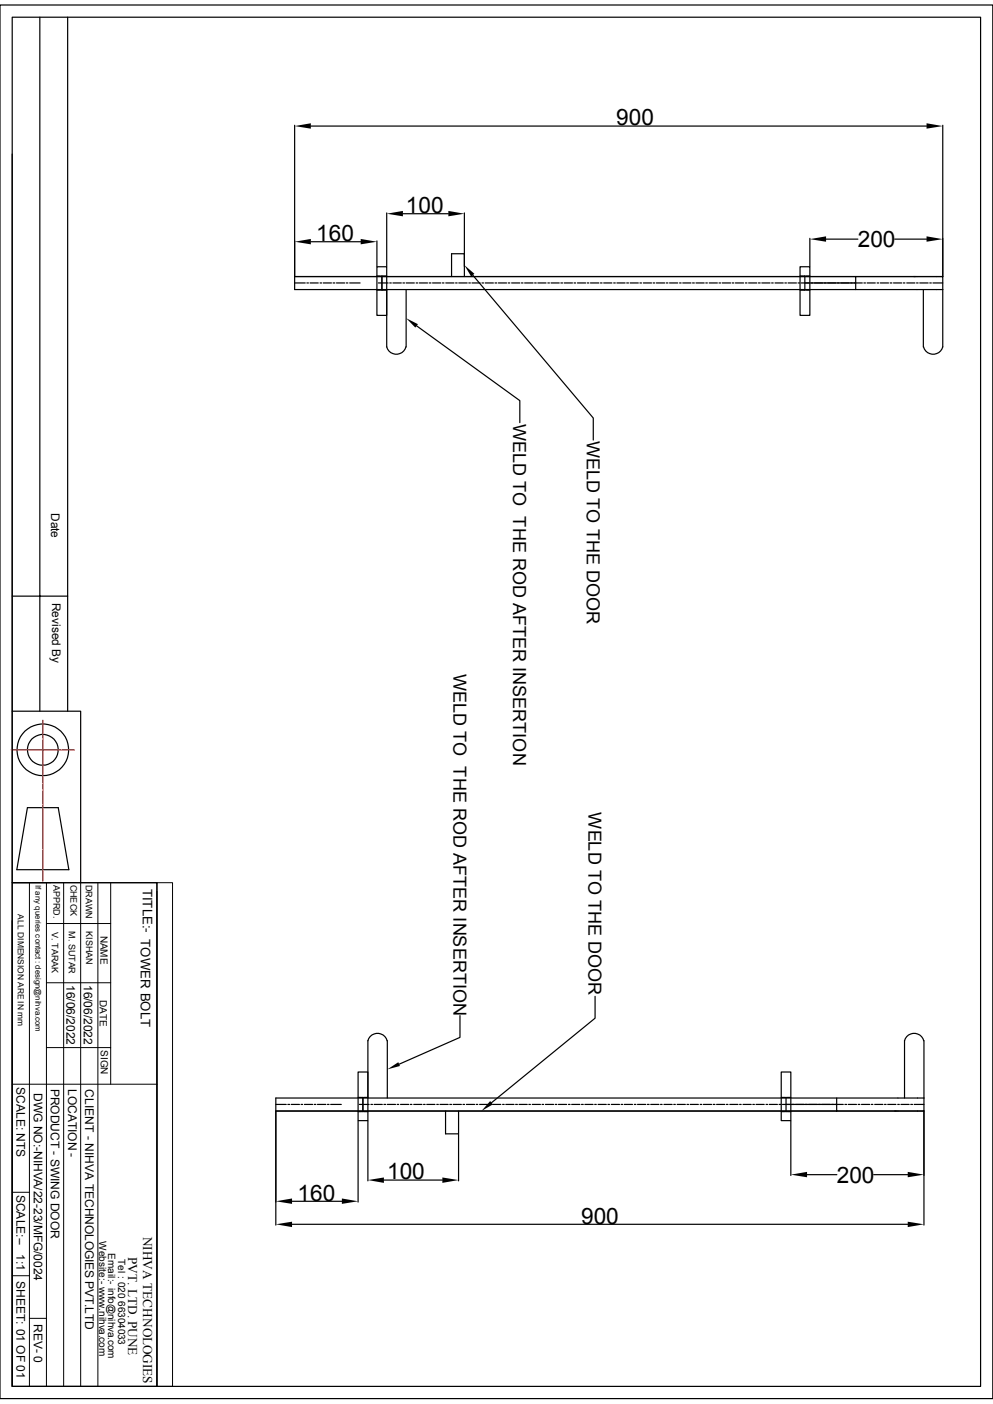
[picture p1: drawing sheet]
<svg xmlns="http://www.w3.org/2000/svg" width="210mm" height="297mm" viewBox="0 0 210 297" stroke-linecap="round" stroke-linejoin="round" font-family="sans-serif">
<g fill="none" stroke="#000" stroke-width=".25">
<path d="M0 1.1h210v294.8h-210zM2.6 3.6h204.8v289.7h-204.8zM8.4 3.6v146.9M14.3 3.6v146.9M2.6 32.6v117.9h14.5v36.2M62.3 26.5v31.9M65.7 26.7h130.3M199.4 26.5v31.9M62.3 59.9h2.3M62.3 58.5h131.3M62.3 58.5h137.1v14.9a2.1 2.1 0 0 1-2 1.5 2.1 2.1 0 0 1-2.1-1.5M62.3 58.5v2.8h137.1"/>
<path d="M64.9 59.9h.3M65.6 59.9h1.7M65.7 51.1h10.6M67.7 59.9h.3M68.4 59.9h1.7M70.4 59.9h.4M71.2 59.9h1.7M73.2 59.9h.4M74 59.9h2.2M79.7 56.4h2.1v10.3h-2.1zM79.7 58.4h.8M79.7 51v5.3"/>
<path d="M80 59.9h2.1M80.7 58.4h.2M80.8 58.4v3M81 58.4h.8M81.8 45v11.3M82.4 59.9h.4M83.1 59.9h1.8M85.2 59.9h.4M85.2 45.2h9.6M85.9 59.9h1.7M88 59.9h.3M88.7 59.9h1.7"/>
<path d="M90.8 59.9h.3M91.5 59.9h1.7M93.6 59.9h.3M94.3 59.9h1.7M95.5 58.5v-4.8h2.7v4.8M96.4 59.9h.3M97 59.9h1.8M98.2 45v11.3M99.1 59.9h.4M99.8 59.9h1.8M100 58.2l25.5 30.2v4.7M101.9 59.9h.4"/>
<path d="M102.6 59.9h1.8M104.7 59.9h.4M105.4 59.9h1.7M107.5 59.9h.3M108.2 59.9h1.7M110.3 59.9h.3M111 59.9h1.7M113.1 59.9h.3M113.7 59.9h1.8M115.9 59.9h.3M116.5 59.9h1.8M118.6 59.9h.4"/>
<path d="M119.3 59.9h1.8M121.4 59.9h.4M122.1 59.9h1.8M124.2 59.9h.3M124.9 59.9h1.8M127 59.9h.3M127.7 59.9h1.7M129.8 59.9h.3M130.5 59.9h1.7M132.5 59.9h.4M133.3 59.9h1.7M135.3 59.9h.4"/>
<path d="M136.1 59.9h1.7M138.1 59.9h.4M138.8 59.9h1.8M140.9 59.9h.4M141.6 59.9h1.7M143.7 59.9h.4M144.4 59.9h1.7M146.5 59.9h.4M147.2 59.9h1.7M149.3 59.9h.3M150 59.9h1.7M152.1 59.9h.3"/>
<path d="M152.7 59.9h1.8M154.9 59.9h.3M155.5 59.9h1.8M157.6 59.9h.4M158.3 59.9h1.8M160.4 59.9h.4M161.1 59.9h1.8M163.2 59.9h.3M163.9 59.9h1.8M166 59.9h.3M166.7 59.9h1.7M168.8 59.9h.3"/>
<path d="M169.2 56.4h2.1v10.3h-2.1zM169.2 58.4h.8M169.5 59.9h12.9M170.1 58.4h.2M170.2 58.4v3M170.5 58.4h.8M171.3 50.4v5.9M174.7 50.6h6.7M181 58.5v2.8M182.7 59.9h.3M183.4 59.9h1.7M185.5 59.9h.3"/>
<path d="M186.2 59.9h1.7M188.3 59.9h.3M189 59.9h1.7M189.2 50.6h6.8M191.1 59.9h.3M191.8 59.9h1.7M193.8 59.9h.4M194.5 59.9h1.8M196.6 59.9h.4M197.3 59.9h2.1M79.7 61.4h.8M80.7 61.4h.2"/>
<path d="M81 61.4h.8M81.8 61.3v12.1a2.1 2.1 0 0 0 2 1.5 2.1 2.1 0 0 0 2.1-1.5M85.9 61.3v12.1M88.1 68.9l21.8 15.9v4.6M169.2 61.4h.8M170.1 61.4h.2M170.5 61.4h.8M195.3 61.3v12.1M2.6 126.1h11.7M2.6 150.5v36.2M5.8 170.9h6.5l2.3 13.1h-11zM2.6 186.7h30.6v106.6h-30.6z"/>
<path d="M2.6 194.8v98.5M97.3 214.8v4.7l-12.9 5.6M125.9 210.8v4.6l-22 17.9M58.3 233.6h2.2M58.3 235h131.3M58.3 235.1v24.1M60.9 233.6h.4M61.6 233.6h1.7M63.7 233.6h.3M64.4 233.6h1.7M66.5 233.6h.3M67.1 233.6h1.8"/>
<path d="M69.3 233.6h.3M69.9 233.6h2.3M75.7 226.8h2.1v10.3h-2.1zM75.7 232.2h.8M75.7 235.2h.8M75.7 237.2v17.1M76 233.6h2.1M76.7 232.2h.1M76.7 235.2h.1M76.8 232.2v3M77 232.2h.8M77 235.2h.8"/>
<path d="M77.8 220.1v12.2M77.8 237.2v12.6M77.8 220.2a2.1 2.1 0 0 1 2-1.6 2.1 2.1 0 0 1 2.1 1.6M78.4 233.6h.4M79.1 233.6h1.8M81.2 233.6h.4M81.9 233.6h1.8M81.9 220.1v12.2M84 233.6h.3M84.7 233.6h1.7M86.8 233.6h.3M87.5 233.6h1.7"/>
<path d="M89.6 233.6h.3M90.3 233.6h1.7M92.4 233.6h.3M93 233.6h1.8M94.2 235v4.9h2.8v-4.9M95.1 233.6h.4M95.8 233.6h1.8M97 239.9v9.9M97.9 233.6h.4M98.6 233.6h1.8M100.7 233.6h.3M101.4 233.6h1.8"/>
<path d="M103.5 233.6h.3M104.2 233.6h1.7M106.3 233.6h.3M107 233.6h1.7M109.1 233.6h.3M109.8 233.6h1.7M111.8 233.6h.4M112.6 233.6h1.7M114.6 233.6h.4M115.4 233.6h1.7M117.4 233.6h.4M118.1 233.6h1.7"/>
<path d="M120.2 233.6h.4M120.9 233.6h1.7M123 233.6h.4M123.7 233.6h1.7M125.8 233.6h.3M126.5 233.6h1.7M128.6 233.6h.3M129.3 233.6h1.7M131.4 233.6h.3M132 233.6h1.8M134.2 233.6h.3M134.8 233.6h1.8"/>
<path d="M136.9 233.6h.4M137.6 233.6h1.8M139.7 233.6h.3M140.4 233.6h1.8M142.5 233.6h.3M143.2 233.6h1.7M145.3 233.6h.3M146 233.6h1.7M148.1 233.6h.3M148.8 233.6h1.7M150.8 233.6h.4M151.6 233.6h1.7"/>
<path d="M153.6 233.6h.4M154.3 233.6h1.8M156.4 233.6h.4M157.1 233.6h1.8M159.2 233.6h.4M159.9 233.6h1.7M162 233.6h.3M162.7 233.6h1.7M164.8 233.6h.3M165.2 226.8h2.1v10.3h-2.1zM165.2 232.2h.8M165.2 235.2h.8"/>
<path d="M165.5 233.6h12.9M166.2 232.2h.1M166.2 235.2h.1M166.2 232.2v3M166.5 232.2h.8M166.5 235.2h.8M167.3 237.2v11.5M177 232.3v2.7M178.7 233.6h.4M179.4 233.6h1.7M181.5 233.6h.4M182.2 233.6h1.7"/>
<path d="M184.3 233.6h.3M185 233.6h1.7M187.1 233.6h.3M187.7 233.6h1.8M189.9 233.6h.3M190.5 233.6h1.8M191.3 220.1v12.2M191.3 220.2a2.1 2.1 0 0 1 2-1.6 2.1 2.1 0 0 1 2.1 1.6M192.6 233.6h.4M193.3 233.6h2.1M195.4 232.3h-137.1v2.7M195.4 220.1v14.9h-137.1"/>
<path d="M195.4 235.1v24.1M61.8 259h130.2M61.8 254.1h10.5M81.2 249.6h12.4M170.7 248.5h6.3M184.8 248.5h7.2"/>
<circle cx="9.1" cy="158.6" r="5.5"/>
<circle cx="9.1" cy="158.6" r="3.3"/>
</g>
<g fill="none" stroke="#000" stroke-width=".21">
<path d="M2.6 186.7h30.6M6.2 186.7v106.6M9.8 195.4h13.6M9.8 186.7v106.6M13.5 186.7v106.6M17.1 186.7v106.6M20.7 186.7v106.6M23.4 186.7v42.7M33.2 186.7h3.3v106.6h-3.3zM33.2 188.6v104.7M9.8 207.9h13.6M2.6 229.4h30.6"/>
<path d="M9.8 221.6h13.6M2.6 252.2h3.6M2.6 269.9h3.6M6.2 278.9h3.6"/>
</g>
<g fill="none" stroke="#f00" stroke-width=".25">
<path d="M2.4 158.6h.8M3.4 158.6h.2M3.8 158.6h.8M4.8 158.6h.2M5.1 158.6h.9M6.2 158.6h.2M6.5 158.6h.9M7.6 158.6h.1M7.9 158.6h.9M9 158.6h.1M9.1 152.4v.7M9.1 153.3v.2"/>
<path d="M9.1 153.6v.9M9.1 154.6v.3M9.1 155v.9M9.1 156v.2M9.1 156.4v.9M9.1 157.4v.2M9.1 157.8v.9M9.1 158.8v.2M9.1 159.2v.9M9.3 158.6h.9M10.4 158.6h.1M10.7 158.6h.9"/>
<path d="M11.8 158.6h.1M12.1 158.6h.9M13.2 158.6h.1M13.5 158.6h.9M14.5 158.6h.2M14.9 158.6h.8M9.1 160.2v.2M9.1 160.6v.9M9.1 161.6v.2M9.1 162v.9M9.1 163v.2M9.1 163.4v.9"/>
<path d="M9.1 164.4v.2M9.1 164.8v.8M9.1 165.8v.2M9.1 166.2v.8M9.1 167.2v.2M9.1 167.6v.8M9.1 168.6v.2M9.1 169v.8M9.1 170v.1M9.1 170.3v.9M9.1 171.4v.1M9.1 171.7v.9"/>
<path d="M9.1 172.8v.1M9.1 173.1v.9M9.1 174.2v.1M9.1 174.5v.9M9.1 175.6v.1M9.1 175.9v.9M9.1 177v.1M9.1 177.3v.9M9.1 178.4v.1M9.1 178.7v.8M9.1 179.7v.2M9.1 180.1v.8"/>
<path d="M9.1 181.1v.2M9.1 181.5v.8M9.1 182.5v.2M9.1 182.9v.8M9.1 183.9v.2M9.1 184.3v.8M9.1 185.3v.2M9.1 185.6v.8"/>
</g>
<g fill="#000">
<path d="M62.3 26.7l3.4-.6v1.1zM196 26.1l3.4 .6-3.4 .5zM62.3 51.1l3.4-.6v1.2zM76.3 50.5l3.4 .6-3.4 .6zM81.8 45.2l3.4-.6v1.2zM94.8 44.6l3.4 .6-3.4 .6zM98.2 56.1l2.1 1.8-.6 .6zM171.3 50.6l3.4-.6v1.1zM196 50l3.4 .6-3.4 .5zM85.9 67.3l2.5 1.3-.6 .7zM81.9 226.2l2.3-1.5 .4 .8zM103.7 232.9l.5 .7-2.4 1.4z"/>
<path d="M58.3 259l3.5-.6v1.2zM58.3 254.1l3.5-.6v1.2zM72.3 253.5l3.4 .6-3.4 .6zM77.8 249.6l3.4-.5v1.1zM93.6 249.1l3.4 .5-3.4 .6zM167.3 248.5l3.4-.6v1.1zM192 258.4l3.4 .6-3.4 .6zM192 247.9l3.4 .6-3.4 .5z"/>
</g>
<g font-size="4.8">
<text x="130.3" y="26.5">900</text>
<text x="85.9" y="45">100</text>
<text x="66.9" y="51">160</text>
<text x="181.4" y="52.3">200</text>
<text x="81.9" y="249.5">100</text>
<text x="177" y="250.2">200</text>
<text x="62.9" y="254">160</text>
<text x="122.9" y="258.9">900</text>
</g>
<g font-size="3.8">
<text x="108.5" y="89.6" transform="rotate(90 108.5 89.6)">WELD TO THE ROD AFTER INSERTION</text>
<text x="124.1" y="93.3" transform="rotate(90 124.1 93.3)">WELD TO THE DOOR</text>
<text x="95.9" y="142.5" transform="rotate(90 95.9 142.5)">WELD TO THE ROD AFTER INSERTION</text>
<text x="124.5" y="171.8" transform="rotate(90 124.5 171.8)">WELD TO THE DOOR</text>
</g>
<g font-size="2.8">
<text x="30.2" y="188" transform="rotate(90 30.2 188)">TITLE:- TOWER BOLT</text>
<text x="30.3" y="261.6" transform="rotate(90 30.3 261.6)">NIHVA TECHNOLOGIES</text>
<text x="27.1" y="265.9" transform="rotate(90 27.1 265.9)">PVT. LTD. PUNE</text>
</g>
<g font-size="2.5">
<text x="10.8" y="108.5" transform="rotate(90 10.8 108.5)">Date</text>
<text x="11" y="127.5" transform="rotate(90 11 127.5)">Revised By</text>
<text x="14.1" y="208.4" transform="rotate(90 14.1 208.4)">16/06/2022</text>
<text x="17.7" y="208.3" transform="rotate(90 17.7 208.3)">16/06/2022</text>
<text x="3.5" y="230" transform="rotate(90 3.5 230)">SCALE: NTS</text>
<text x="7.2" y="231.2" transform="rotate(90 7.2 231.2)">DWG NO:-NIHVA/22-23/MFG/0024</text>
<text x="10.8" y="230.3" transform="rotate(90 10.8 230.3)">PRODUCT - SWING DOOR</text>
<text x="14.4" y="230.3" transform="rotate(90 14.4 230.3)">LOCATION -</text>
<text x="18" y="230.4" transform="rotate(90 18 230.4)">CLIENT - NIHVA TECHNOLOGIES PVT.LTD</text>
<text x="3.5" y="252.7" transform="rotate(90 3.5 252.7)">SCALE:--</text>
<text x="3.5" y="265.3" transform="rotate(90 3.5 265.3)">1:1</text>
<text x="3.5" y="271" transform="rotate(90 3.5 271)">SHEET: 01 OF 01</text>
<text x="7.2" y="280" transform="rotate(90 7.2 280)">REV- 0</text>
</g>
<g font-size="2.1">
<text x="21.3" y="197.9" transform="rotate(90 21.3 197.9)">NAME</text>
<text x="21.1" y="211.5" transform="rotate(90 21.1 211.5)">DATE</text>
<text x="21.3" y="222.1" transform="rotate(90 21.3 222.1)">SIGN</text>
<text x="21" y="262.6" transform="rotate(90 21 262.6)">Website:- www.nihva.com</text>
<text x="22.9" y="265" transform="rotate(90 22.9 265)">Email:- info@nihva.com</text>
<text x="25" y="266.3" transform="rotate(90 25 266.3)">Tel : 020 66304033</text>
</g>
<g font-size="1.9">
<text x="11.3" y="187.2" transform="rotate(90 11.3 187.2)">APPRD.</text>
<text x="14.9" y="187.1" transform="rotate(90 14.9 187.1)">CHECK</text>
<text x="18.1" y="187.2" transform="rotate(90 18.1 187.2)">DRAWN</text>
<text x="11" y="197.1" transform="rotate(90 11 197.1)">V. TARAK</text>
<text x="14.6" y="196.9" transform="rotate(90 14.6 196.9)">M. SUTAR</text>
<text x="18.2" y="197" transform="rotate(90 18.2 197)">KISHAN</text>
</g>
<text font-size="1.8" x="3.8" y="193.4" transform="rotate(90 3.8 193.4)">ALL DIMENSION ARE IN mm</text>
<text font-size="1.7" x="7.5" y="187.2" transform="rotate(90 7.5 187.2)">If any queries contact : design@nihva.com</text>
</svg>
